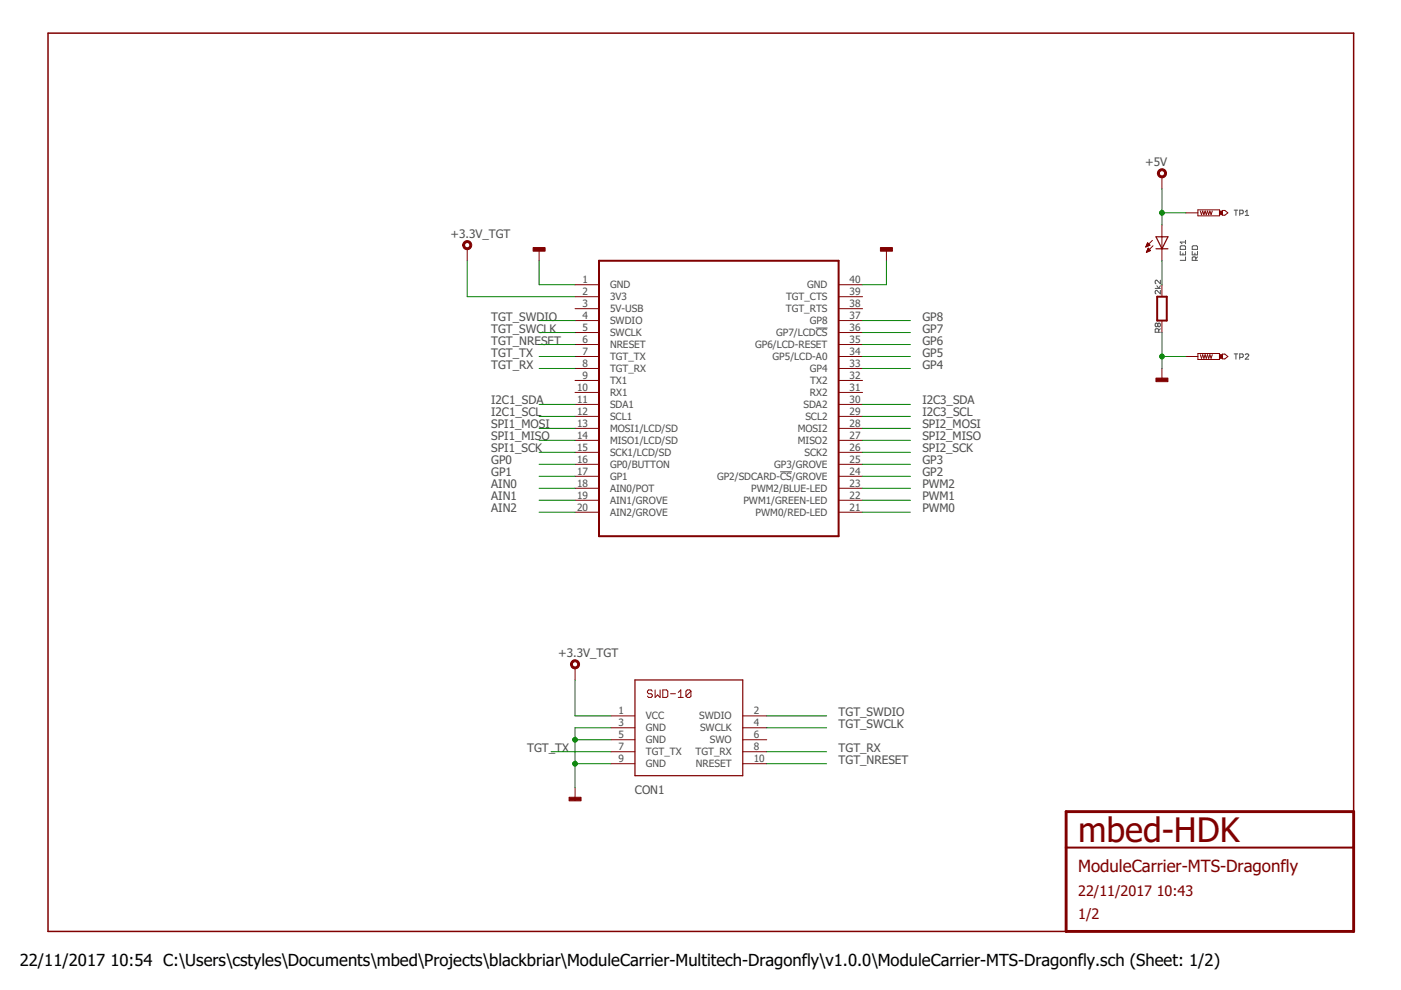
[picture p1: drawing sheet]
<svg xmlns="http://www.w3.org/2000/svg" width="297mm" height="210mm" viewBox="0 0 297 210" stroke-linecap="round" stroke-linejoin="round" font-family="sans-serif">
<g fill="none" stroke="#505050" stroke-width=".21">
<path d="M246 59.4v.8l-.7-.8h-.2l-.2 .2v.4l.2 .2M250.2 53.3v.7h1.2v-.7M250.2 52.3l.2-.2h.8l.2 .2v.6h-1.2zM250.8 53.7v.3M251.4 54.5v.7h-1.2M251.4 50.9v.8M251.4 51.3h-1.2l.4 .4M252.8 53.3v.7h1.1v-.7M253 52.1h.7l.2 .2v.6h-1.1v-.6zM253.3 53.7v.3M253.5 55.2v-.5l-.2-.2h-.3l-.2 .2v.5h1.1M253.9 54.5l-.4 .3"/>
<path d="M261.7 44.6h.7M262 44.6v1.1M262.8 45.3h.6l.2-.2v-.4l-.2-.1h-.6v1.1M264 44.9l.4-.3v1.1M264 45.7h.8M173 69.6h2.5M244.9 61.2h1.1M245.3 60.6l.4 .6 .3-.6M245.5 68.7l.2-.2 .3 .2v.4l-.1 .2-.4-.2M245.5 68.7l-.2-.2-.4 .2v.4l.2 .2 .4-.2M245.5 68.7v.4M245.7 70.4v-.5l-.2-.2h-.4l-.2 .2v.5h1.1"/>
<path d="M246 61.6v.7l-.7-.7h-.2l-.2 .2 .2 .5M246 69.7l-.3 .4M261.7 75h.7M262 75v1.2M262.8 75.8h.6l.2-.2v-.4l-.2-.2h-.6v1.2M264 75.2l.2-.2h.4l.2 .2v.2l-.8 .8h.8M165.4 100h2.5"/>
</g>
<path d="M287 172.1v-165.1h-276.8v190.5h215.8" fill="none" stroke="#800000" stroke-width=".32"/>
<path d="M226 172.1h61v25.4h-61z" fill="none" stroke="#800000" stroke-width=".61"/>
<path d="M127 55.3h50.8v58.4h-50.8zM245.3 62.9h2.1v5.1h-2.1zM226 179.7h61" fill="none" stroke="#800000" stroke-width=".42"/>
<g fill="#800000" stroke="#800000" stroke-width=".21">
<path d="M98.3 51.4a.96 .96 0 0 1 1.5 0 .96 .96 0 0 1-.4 1.5 .96 .96 0 0 1-1.3-.9h.4a.56 .56 0 0 1 .8-.5 .56 .56 0 0 1 .1 .9 .56 .56 0 0 1-.9-.2v-.2h-.4z" fill-rule="evenodd"/>
<path d="M121.2 140.3a.97 .97 0 0 1 1.5 0 .97 .97 0 0 1-.5 1.5 .97 .97 0 0 1-1.3-.9h.5a.56 .56 0 0 1 .8-.5 .56 .56 0 0 1 .1 .9 .56 .56 0 0 1-.9-.3v-.1h-.5z" fill-rule="evenodd"/>
<path d="M245.6 36.2a.97 .97 0 0 1 1.6 0 .97 .97 0 0 1-.6 1.5 .97 .97 0 0 1-1.2-1h.4a.56 .56 0 0 1 .8-.4 .56 .56 0 0 1 .1 .9 .56 .56 0 0 1-.9-.3v-.2h-.4z" fill-rule="evenodd"/>
</g>
<g fill="none" stroke="#800000" stroke-width=".21">
<path d="M246.4 37.5v2.5M99.1 52.7v2.6M114.3 52.7v2.6M187.9 52.7v2.6M243 52.3h.1M243 52.2h.4M243.1 52h.6M243.1 53.5h.1M243.1 51.9h.6M243.1 53.4h.3M243.2 53.2h.5M243.2 51.8h.4"/>
<path d="M243.2 51.7h.3M243.2 53.1h.7M243.3 53h.5M243.3 51.5h.1M243.3 51.5l.5 .5-.9 .4zM243.3 52.9h.4M243.4 52.7h.2M243.4 52.6l-.3 .9M243.4 52.6l.5 .5M243.4 52.6h.1M243.9 53.1l-.8 .4M244.3 51l-1.4 1.4"/>
<path d="M244.5 52.1l-1.4 1.4M246.4 47.7v7.6M251.4 45.1h2.6M254 44.5h4.6v1.3h-4.6zM254.5 44.7l.2 .8 .3-.8 .2 .8 .3-.8 .3 .8 .2-.8 .3 .8 .2-.8 .3 .8 .2-.8M259.2 44.6h.5l.6 .5-.6 .5h-.5zM121.9 75.6h5.1M121.9 60.4h5.1M121.9 62.9h5.1M121.9 65.4h5.1M121.9 68h5.1M121.9 70.5h5.1"/>
<path d="M121.9 73h5.1M121.9 78.1h5.1M177.8 75.6h5.1M177.8 60.4h5.1M177.8 62.9h5.1M177.8 65.4h5.1M177.8 68h5.1M177.8 70.5h5.1M177.8 73h5.1M177.8 78.1h5.1M246.4 60.4v2.5M246.4 68v2.5"/>
<path d="M246.4 78.1v2.6M251.4 75.6h2.6M254 75h4.6v1.2h-4.6zM254.5 75.2l.2 .8 .3-.8 .2 .8 .3-.8 .3 .8 .2-.8 .3 .8 .2-.8 .3 .8 .2-.8M259.2 75.1h.5l.6 .5-.6 .5h-.5zM121.9 80.7h5.1M121.9 83.2h5.1M121.9 85.7h5.1M121.9 88.3h5.1M121.9 90.8h5.1M121.9 93.4h5.1M121.9 95.9h5.1"/>
<path d="M121.9 98.4h5.1M177.8 80.7h5.1M177.8 83.2h5.1M177.8 85.7h5.1M177.8 88.3h5.1M177.8 90.8h5.1M177.8 93.4h5.1M177.8 95.9h5.1M177.8 98.4h5.1M121.9 101h5.1M121.9 103.5h5.1M121.9 106.1h5.1"/>
<path d="M121.9 108.6h5.1M177.8 101h5.1M177.8 103.5h5.1M177.8 106.1h5.1M177.8 108.6h5.1M121.9 141.6v2.6M129.5 151.8h5.1M129.5 154.3h5.1M129.5 156.8h5.1M129.5 159.4h5.1M138.3 146.6l-.3-.3h-.5l-.2 .3v.2l.2 .3h.5l.3 .2v.3l-.3 .3h-.5l-.2-.3M138.9 146.3v1.6l.5-.6 .6 .6v-1.6"/>
<path d="M140.5 146.3h.8l.3 .3v1l-.3 .3h-.8zM142.2 147.1h1M143.8 147.9h1.1M143.8 146.8l.5-.5v1.6M146.5 146.6l-.3-.3h-.5l-.3 .3v1M146.5 146.6v1l-.3 .3h-.5l-.3-.3M146.5 146.6l-1.1 1M157.5 151.8h5.1M157.5 154.3h5.1M157.5 156.8h5.1M157.5 159.4h5.1M121.9 167v2.5"/>
<path d="M129.5 161.9h5.1M157.5 161.9h5.1"/>
</g>
<g fill="#800000" stroke="#800000" stroke-width=".21">
<path d="M113 52.5h2.6v.8h-2.6z"/>
<path d="M186.7 52.5h2.5v.8h-2.5z"/>
<path d="M245.1 80.2h2.5v.7h-2.5z"/>
<path d="M258.6 44.7h.6v.8h-.6z"/>
<path d="M258.6 75.2h.6v.8h-.6z"/>
<path d="M120.6 169h2.6v.8h-2.6z"/>
</g>
<path d="M245.1 50.2h2.5l-1.2 2.5zM245.1 52.7h2.5M134.6 144.2h22.9v20.3h-22.9z" fill="none" stroke="#800000" stroke-width=".25"/>
<g fill="none" stroke="#008000" stroke-width=".21">
<path d="M99.1 55.3v7.6h22.8M114.3 55.3v5.1h7.6M187.9 55.3v5.1h-5M246.4 40v7.7M246.4 55.3v5.1M246.4 45.1h5M114.3 75.6h7.6M114.3 68h7.6M114.3 70.5h7.6M114.3 78.1h7.6M114.3 73h7.6M182.9 75.6h10.1"/>
<path d="M182.9 68h10.1M182.9 70.5h10.1M182.9 78.1h10.1M182.9 73h10.1M246.4 70.5v7.6M246.4 75.6h5M114.3 90.8h7.6M114.3 93.4h7.6M114.3 95.9h7.6M114.3 85.7h7.6M114.3 88.3h7.6M114.3 98.4h7.6"/>
<path d="M182.9 90.8h10.1M182.9 93.4h10.1M182.9 95.9h10.1M182.9 85.7h10.1M182.9 88.3h10.1M182.9 98.4h10.1M114.3 103.5h7.6M114.3 106.1h7.6M114.3 108.6h7.6M114.3 101h7.6M182.9 103.5h10.1M182.9 106.1h10.1"/>
<path d="M182.9 108.6h10.1M182.9 101h10.1M116.8 159.4h12.7M121.9 144.2v7.6h7.6M121.9 156.8h7.6M129.5 154.3h-7.6v12.7M162.6 151.8h12.7M162.6 154.3h12.7M162.6 159.4h12.7M121.9 161.9h7.6M162.6 161.9h12.7"/>
</g>
<g fill="#008000" stroke="#008000" stroke-width=".21">
<circle cx="246.4" cy="75.6" r=".51"/>
<circle cx="121.9" cy="156.8" r=".51"/>
<circle cx="121.9" cy="161.9" r=".51"/>
<circle cx="246.4" cy="45.1" r=".51"/>
</g>
<text font-size="7.2" fill="#800000" x="228.6" y="178.4">mbed-HDK</text>
<text font-size="3.6" fill="#800000" x="228.6" y="184.8">ModuleCarrier-MTS-Dragonfly</text>
<g font-size="3.5">
<text x="4.2" y="204.7">22/11/2017</text>
<text x="23.4" y="204.7">10:54 C:\Users\cstyles\Documents\mbed\Projects\blackbriar\ModuleCarrier-Multitech-Dragonfly\v1.0.0\ModuleCarrier-MTS-Dragonfly.sch (Sheet: 1/2)</text>
</g>
<g font-size="3.1" fill="#800000">
<text x="228.6" y="189.9">22/11/2017</text>
<text x="245.2" y="189.9">10:43</text>
<text x="228.6" y="194.9">1/2</text>
</g>
<g font-size="2.5" fill="#505050">
<text x="242.8" y="35.2">+5V</text>
<text x="95.5" y="50.5">+3.3V_TGT</text>
<text x="104.1" y="68">TGT_SWDIO</text>
<text x="104.1" y="70.5">TGT_SWCLK</text>
<text x="195.6" y="70.5">GP7</text>
<text x="195.6" y="68">GP8</text>
<text x="104.1" y="75.6">TGT_TX</text>
<text x="104.1" y="73.1">TGT_NRESET</text>
<text x="195.6" y="73.1">GP6</text>
<text x="195.6" y="75.6">GP5</text>
<text x="104.1" y="78.1">TGT_RX</text>
<text x="195.6" y="78.1">GP4</text>
<text x="104.1" y="85.8">I2C1_SDA</text>
<text x="104.1" y="88.3">I2C1_SCL</text>
<text x="195.6" y="85.8">I2C3_SDA</text>
<text x="195.6" y="88.3">I2C3_SCL</text>
<text x="104.1" y="90.8">SPI1_MOSI</text>
<text x="104.1" y="93.4">SPI1_MISO</text>
<text x="104.1" y="95.9">SPI1_SCK</text>
<text x="195.6" y="90.8">SPI2_MOSI</text>
<text x="195.6" y="93.4">SPI2_MISO</text>
<text x="195.6" y="95.9">SPI2_SCK</text>
<text x="104.1" y="98.4">GP0</text>
<text x="104.1" y="101">GP1</text>
<text x="195.6" y="101">GP2</text>
<text x="195.6" y="98.4">GP3</text>
<text x="104.1" y="103.5">AIN0</text>
<text x="104.1" y="106.1">AIN1</text>
<text x="195.6" y="103.5">PWM2</text>
<text x="195.6" y="106.1">PWM1</text>
<text x="104.1" y="108.6">AIN2</text>
<text x="195.6" y="108.6">PWM0</text>
<text x="118.4" y="139.3">+3.3V_TGT</text>
<text x="177.8" y="151.8">TGT_SWDIO</text>
<text x="177.8" y="154.3">TGT_SWCLK</text>
<text x="111.8" y="159.4">TGT_TX</text>
<text x="177.8" y="159.4">TGT_RX</text>
<text x="177.8" y="161.9">TGT_NRESET</text>
<text x="134.6" y="168.3">CON1</text>
</g>
<g font-size="2.1" fill="#505050">
<text x="123.5" y="60">1</text>
<text x="123.5" y="62.5">2</text>
<text x="123.5" y="65.1">3</text>
<text x="129.3" y="61.1">GND</text>
<text x="129.3" y="63.7">3V3</text>
<text x="166.6" y="63.7">TGT_CTS</text>
<text x="171.2" y="61.1">GND</text>
<text x="180.1" y="65.1">38</text>
<text x="180.1" y="62.5">39</text>
<text x="180.1" y="60">40</text>
<text x="123.5" y="67.6">4</text>
<text x="123.5" y="70.2">5</text>
<text x="129.3" y="66.2">5V-USB</text>
<text x="129.3" y="68.7">SWDIO</text>
<text x="129.3" y="71.3">SWCLK</text>
<text x="164.6" y="71.3">GP7/LCDCS</text>
<text x="166.6" y="66.2">TGT_RTS</text>
<text x="171.7" y="68.7">GP8</text>
<text x="180.1" y="70.2">36</text>
<text x="180.1" y="67.6">37</text>
<text x="123.5" y="72.7">6</text>
<text x="123.5" y="75.2">7</text>
<text x="123.5" y="77.8">8</text>
<text x="129.3" y="73.8">NRESET</text>
<text x="129.3" y="76.4">TGT_TX</text>
<text x="160.1" y="73.8">GP6/LCD-RESET</text>
<text x="163.8" y="76.4">GP5/LCD-A0</text>
<text x="180.1" y="77.8">33</text>
<text x="180.1" y="75.2">34</text>
<text x="180.1" y="72.7">35</text>
<text x="122.3" y="82.9">10</text>
<text x="123.5" y="80.3">9</text>
<text x="129.3" y="78.9">TGT_RX</text>
<text x="129.3" y="81.4">TX1</text>
<text x="129.3" y="84">RX1</text>
<text x="171.7" y="78.9">GP4</text>
<text x="171.7" y="84">RX2</text>
<text x="171.8" y="81.4">TX2</text>
<text x="180.1" y="82.9">31</text>
<text x="180.1" y="80.3">32</text>
<text x="122.3" y="85.4">11</text>
<text x="122.3" y="87.9">12</text>
<text x="129.3" y="86.5">SDA1</text>
<text x="129.3" y="89.1">SCL1</text>
<text x="170.4" y="86.5">SDA2</text>
<text x="170.8" y="89.1">SCL2</text>
<text x="180.1" y="87.9">29</text>
<text x="180.1" y="85.4">30</text>
<text x="122.3" y="90.5">13</text>
<text x="122.3" y="93">14</text>
<text x="122.3" y="95.6">15</text>
<text x="129.3" y="91.6">MOSI1/LCD/SD</text>
<text x="129.3" y="94.1">MISO1/LCD/SD</text>
<text x="169.1" y="94.1">MISO2</text>
<text x="169.1" y="91.6">MOSI2</text>
<text x="180.1" y="95.6">26</text>
<text x="180.1" y="93">27</text>
<text x="180.1" y="90.5">28</text>
<text x="122.3" y="98.1">16</text>
<text x="122.3" y="100.6">17</text>
<text x="129.3" y="96.7">SCK1/LCD/SD</text>
<text x="129.3" y="99.2">GP0/BUTTON</text>
<text x="129.3" y="101.8">GP1</text>
<text x="152" y="101.8">GP2/SDCARD-CS/GROVE</text>
<text x="164.1" y="99.2">GP3/GROVE</text>
<text x="170.6" y="96.7">SCK2</text>
<text x="180.1" y="100.6">24</text>
<text x="180.1" y="98.1">25</text>
<text x="122.3" y="103.2">18</text>
<text x="122.3" y="105.7">19</text>
<text x="129.3" y="104.3">AIN0/POT</text>
<text x="129.3" y="106.8">AIN1/GROVE</text>
<text x="157.6" y="106.8">PWM1/GREEN-LED</text>
<text x="159.3" y="104.3">PWM2/BLUE-LED</text>
<text x="180.1" y="105.7">22</text>
<text x="180.1" y="103.2">23</text>
<text x="122.3" y="108.3">20</text>
<text x="129.3" y="109.4">AIN2/GROVE</text>
<text x="160.2" y="109.4">PWM0/RED-LED</text>
<text x="180.1" y="108.3">21</text>
<text x="131.1" y="151.4">1</text>
<text x="131.1" y="154">3</text>
<text x="137" y="152.5">VCC</text>
<text x="137" y="155.1">GND</text>
<text x="148.3" y="152.5">SWDIO</text>
<text x="148.4" y="155.1">SWCLK</text>
<text x="159.8" y="151.4">2</text>
<text x="159.8" y="154">4</text>
<text x="131.1" y="156.5">5</text>
<text x="131.1" y="159">7</text>
<text x="131.1" y="161.6">9</text>
<text x="137" y="157.6">GND</text>
<text x="137" y="160.2">TGT_TX</text>
<text x="147.5" y="160.2">TGT_RX</text>
<text x="150.5" y="157.6">SWO</text>
<text x="159.8" y="156.5">6</text>
<text x="159.8" y="159">8</text>
<text x="159.8" y="161.6">10</text>
<text x="137" y="162.7">GND</text>
<text x="147.5" y="162.7">NRESET</text>
</g>
</svg>
